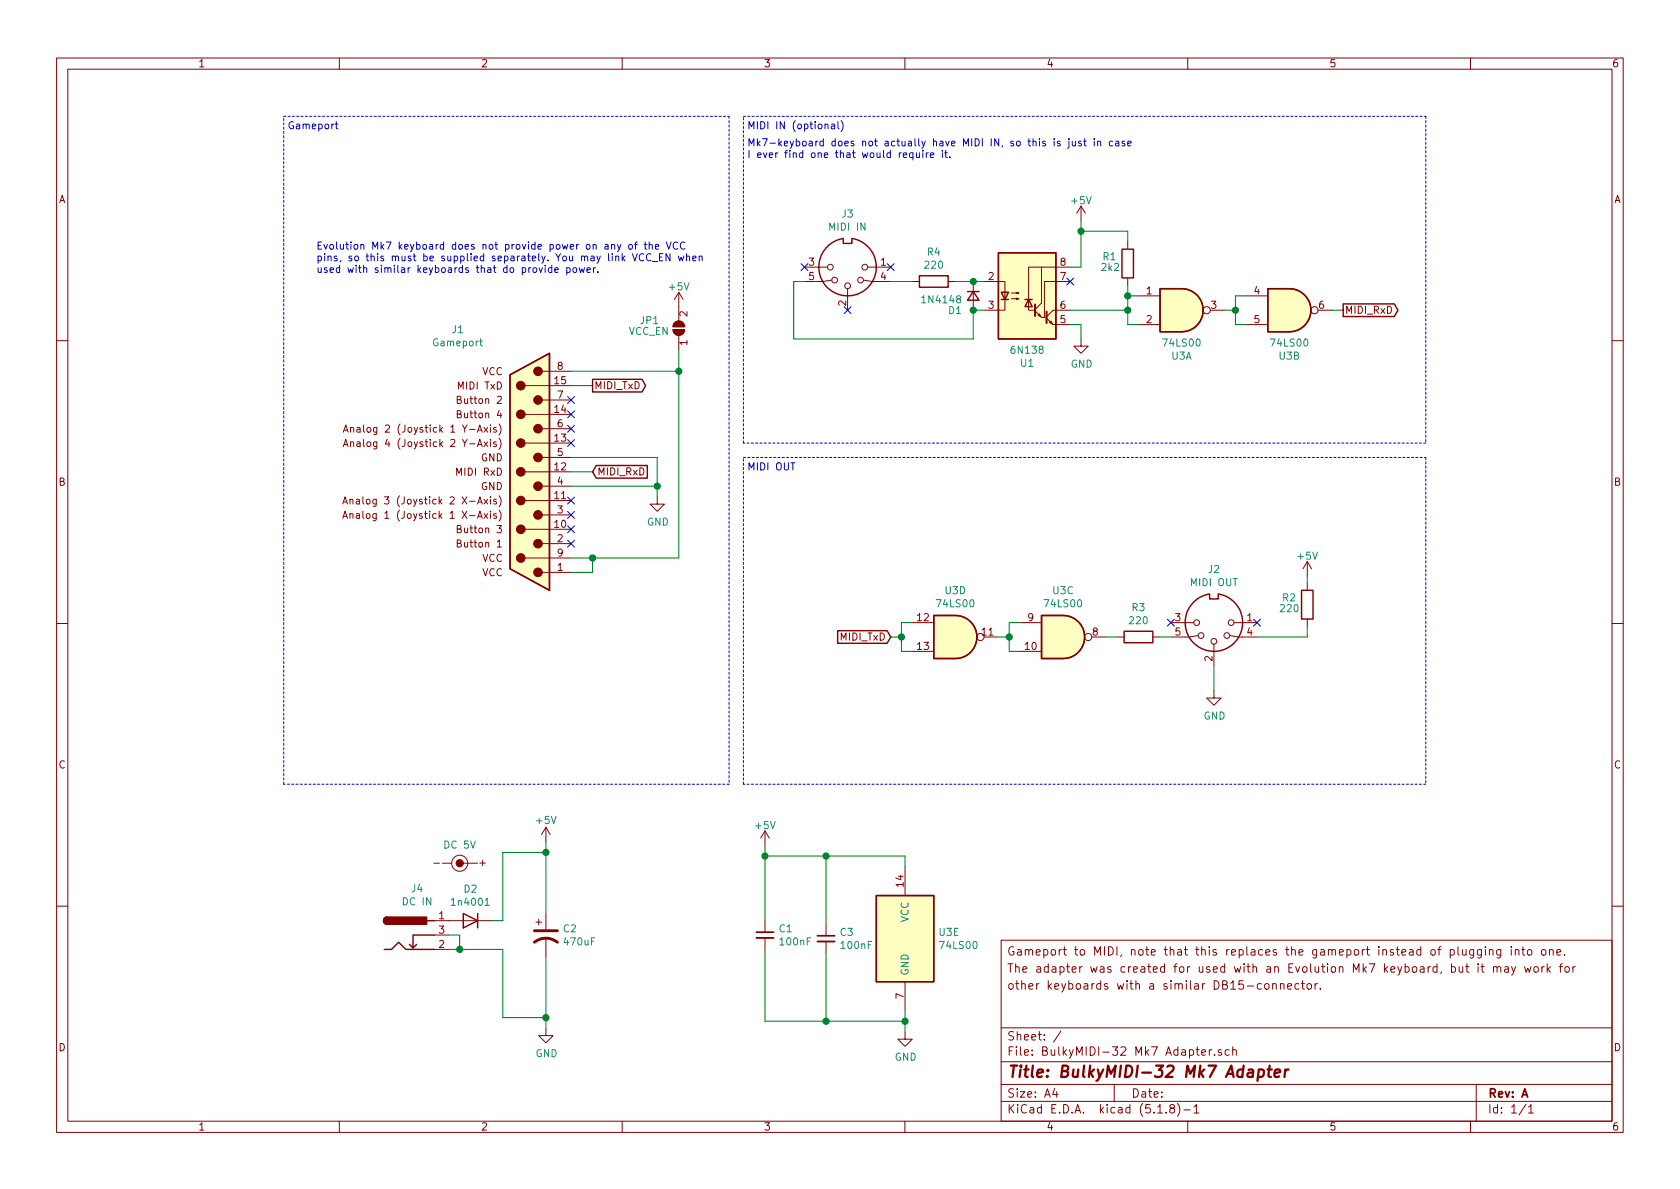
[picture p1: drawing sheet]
EESchema Schematic File Version 4
EELAYER 30 0
EELAYER END
$Descr A4 11693 8268
encoding utf-8
Sheet 1 1
Title "BulkyMIDI-32 Mk7 Adapter"
Date ""
Rev "A"
Comp ""
Comment1 ""
Comment2 "other keyboards with a similar DB15-connector."
Comment3 "The adapter was created for used with an Evolution Mk7 keyboard, but it may work for"
Comment4 "Gameport to MIDI, note that this replaces the gameport instead of plugging into one."
$EndDescr
$Comp
L Device:C_Small C1
U 1 1
P 5325 6500
F 0 "C1" H 5417 6546 50  0000 L CNN
F 1 "100nF" H 5417 6455 50  0000 L CNN
F 2 "Capacitor_THT:C_Disc_D4.7mm_W2.5mm_P5.00mm" H 5325 6500 50  0001 C CNN
F 3 "~" H 5325 6500 50  0001 C CNN
	1    5325 6500
	1    0    0    -1  
$EndComp
$Comp
L power:+5V #PWR020
U 1 1
P 5325 5875
F 0 "#PWR020" H 5325 5725 50  0001 C CNN
F 1 "+5V" H 5325 6015 50  0000 C CNN
F 2 "" H 5325 5875 50  0000 C CNN
F 3 "" H 5325 5875 50  0000 C CNN
	1    5325 5875
	1    0    0    -1  
$EndComp
Wire Wire Line
	6300 7100 6300 7025
$Comp
L Connector:DIN-5_180degree J2
U 1 1
P 8450 4325
F 0 "J2" H 8450 3958 50  0000 C CNN
F 1 "MIDI OUT" H 8450 4049 50  0000 C CNN
F 2 "BulkyMIDI-32:DIN5_MIDI" H 8450 4325 50  0001 C CNN
F 3 "" H 8450 4325 50  0001 C CNN
	1    8450 4325
	-1   0    0    1   
$EndComp
$Comp
L power:+5V #PWR0119
U 1 1
P 9100 4000
F 0 "#PWR0119" H 9100 3850 50  0001 C CNN
F 1 "+5V" H 9100 4140 50  0000 C CNN
F 2 "" H 9100 4000 50  0000 C CNN
F 3 "" H 9100 4000 50  0000 C CNN
	1    9100 4000
	1    0    0    -1  
$EndComp
$Comp
L Device:R R2
U 1 1
P 9100 4200
F 0 "R2" H 9025 4250 50  0000 R CNN
F 1 "220" H 9050 4175 50  0000 R CNN
F 2 "Resistor_THT:R_Axial_DIN0207_L6.3mm_D2.5mm_P10.16mm_Horizontal" V 9030 4200 50  0001 C CNN
F 3 "~" H 9100 4200 50  0001 C CNN
	1    9100 4200
	1    0    0    -1  
$EndComp
Wire Wire Line
	9100 4000 9100 4050
$Comp
L power:GND #PWR012
U 1 1
P 8450 4800
F 0 "#PWR012" H 8450 4550 50  0001 C CNN
F 1 "GND" H 8455 4627 50  0000 C CNN
F 2 "" H 8450 4800 50  0001 C CNN
F 3 "" H 8450 4800 50  0001 C CNN
	1    8450 4800
	1    0    0    -1  
$EndComp
NoConn ~ 8750 4325
NoConn ~ 8150 4325
Wire Wire Line
	8450 4625 8450 4800
$Comp
L power:GND #PWR0103
U 1 1
P 6300 7175
F 0 "#PWR0103" H 6300 6925 50  0001 C CNN
F 1 "GND" H 6305 7002 50  0000 C CNN
F 2 "" H 6300 7175 50  0001 C CNN
F 3 "" H 6300 7175 50  0001 C CNN
	1    6300 7175
	1    0    0    -1  
$EndComp
Wire Wire Line
	6300 5950 6300 6025
Wire Wire Line
	5325 5875 5325 5950
Connection ~ 6300 7100
Wire Wire Line
	6300 7100 6300 7175
Wire Notes Line
	9925 800  9925 3075
Wire Notes Line
	5175 3075 5175 800 
Wire Wire Line
	9100 4425 9100 4350
Text Notes 5200 900  0    50   ~ 0
MIDI IN (optional)
$Comp
L gameport:Gameport_DB15_Female J1
U 1 1
P 3675 3275
F 0 "J1" H 4163 4267 50  0000 C CNN
F 1 "Gameport" H 4163 4176 50  0000 C CNN
F 2 "RND_DSUB:DSUB-15_Female_Vertical_Pitch2.77x2.84mm" H 3675 3275 50  0001 C CNN
F 3 " ~" H 3675 3275 50  0001 C CNN
	1    3675 3275
	-1   0    0    -1  
$EndComp
$Comp
L power:GND #PWR0102
U 1 1
P 4575 3450
F 0 "#PWR0102" H 4575 3200 50  0001 C CNN
F 1 "GND" H 4580 3277 50  0000 C CNN
F 2 "" H 4575 3450 50  0001 C CNN
F 3 "" H 4575 3450 50  0001 C CNN
	1    4575 3450
	1    0    0    -1  
$EndComp
$Comp
L 74xx:74LS00 U3
U 5 1
P 6300 6525
F 0 "U3" H 6530 6571 50  0000 L CNN
F 1 "74LS00" H 6530 6480 50  0000 L CNN
F 2 "Package_DIP:DIP-14_W7.62mm_Socket_LongPads" H 6300 6525 50  0001 C CNN
F 3 "http://www.ti.com/lit/gpn/sn74ls00" H 6300 6525 50  0001 C CNN
	5    6300 6525
	1    0    0    -1  
$EndComp
$Comp
L 74xx:74LS00 U3
U 3 1
P 7400 4425
F 0 "U3" H 7400 4750 50  0000 C CNN
F 1 "74LS00" H 7400 4659 50  0000 C CNN
F 2 "Package_DIP:DIP-14_W7.62mm_Socket_LongPads" H 7400 4425 50  0001 C CNN
F 3 "http://www.ti.com/lit/gpn/sn74ls00" H 7400 4425 50  0001 C CNN
	3    7400 4425
	1    0    0    -1  
$EndComp
$Comp
L 74xx:74LS00 U3
U 4 1
P 6650 4425
F 0 "U3" H 6650 4750 50  0000 C CNN
F 1 "74LS00" H 6650 4659 50  0000 C CNN
F 2 "Package_DIP:DIP-14_W7.62mm_Socket_LongPads" H 6650 4425 50  0001 C CNN
F 3 "http://www.ti.com/lit/gpn/sn74ls00" H 6650 4425 50  0001 C CNN
	4    6650 4425
	1    0    0    -1  
$EndComp
Text GLabel 4125 3275 2    50   Input ~ 0
MIDI_RxD
Wire Wire Line
	9275 2150 9350 2150
Text GLabel 9350 2150 2    50   Output ~ 0
MIDI_RxD
Wire Wire Line
	7525 1525 7525 1600
Connection ~ 7525 1600
Wire Wire Line
	7850 1600 7525 1600
Wire Wire Line
	7850 1675 7850 1600
Wire Wire Line
	7525 1600 7525 1850
Connection ~ 7850 2050
Wire Wire Line
	7850 1975 7850 2050
$Comp
L Device:R R1
U 1 1
P 7850 1825
F 0 "R1" H 7775 1875 50  0000 R CNN
F 1 "2k2" H 7800 1800 50  0000 R CNN
F 2 "Resistor_THT:R_Axial_DIN0207_L6.3mm_D2.5mm_P10.16mm_Horizontal" V 7780 1825 50  0001 C CNN
F 3 "~" H 7850 1825 50  0001 C CNN
	1    7850 1825
	1    0    0    -1  
$EndComp
Wire Wire Line
	7850 2150 7850 2050
Connection ~ 7850 2150
Wire Wire Line
	7450 2150 7850 2150
Wire Wire Line
	6775 1950 6850 1950
Connection ~ 6775 1950
Wire Wire Line
	6775 1950 6650 1950
Connection ~ 6775 2150
Wire Wire Line
	6775 2350 6775 2150
Wire Wire Line
	5600 1950 5525 1950
NoConn ~ 7450 1950
$Comp
L power:+5V #PWR0104
U 1 1
P 7525 1525
F 0 "#PWR0104" H 7525 1375 50  0001 C CNN
F 1 "+5V" H 7525 1665 50  0000 C CNN
F 2 "" H 7525 1525 50  0000 C CNN
F 3 "" H 7525 1525 50  0000 C CNN
	1    7525 1525
	1    0    0    -1  
$EndComp
Wire Wire Line
	7450 1850 7525 1850
$Comp
L power:GND #PWR0105
U 1 1
P 7525 2350
F 0 "#PWR0105" H 7525 2100 50  0001 C CNN
F 1 "GND" H 7530 2177 50  0000 C CNN
F 2 "" H 7525 2350 50  0001 C CNN
F 3 "" H 7525 2350 50  0001 C CNN
	1    7525 2350
	1    0    0    -1  
$EndComp
Wire Wire Line
	7525 2250 7525 2350
Wire Wire Line
	7450 2250 7525 2250
Wire Wire Line
	6850 2150 6775 2150
$Comp
L Isolator:6N138 U1
U 1 1
P 7150 2050
F 0 "U1" H 7150 1583 50  0000 C CNN
F 1 "6N138" H 7150 1674 50  0000 C CNN
F 2 "Package_DIP:DIP-8_W7.62mm_Socket_LongPads" H 7440 1750 50  0001 C CNN
F 3 "http://www.onsemi.com/pub/Collateral/HCPL2731-D.pdf" H 7440 1750 50  0001 C CNN
	1    7150 2050
	1    0    0    -1  
$EndComp
Wire Wire Line
	7850 2050 7925 2050
Wire Wire Line
	7850 2250 7850 2150
Wire Wire Line
	7925 2250 7850 2250
Wire Wire Line
	8600 2150 8600 2050
Connection ~ 8600 2150
Wire Wire Line
	8600 2150 8525 2150
Wire Wire Line
	8600 2050 8675 2050
Wire Wire Line
	8600 2250 8600 2150
Wire Wire Line
	8675 2250 8600 2250
$Comp
L 74xx:74LS00 U3
U 2 1
P 8975 2150
F 0 "U3" H 8975 1833 50  0000 C CNN
F 1 "74LS00" H 8975 1924 50  0000 C CNN
F 2 "Package_DIP:DIP-14_W7.62mm_Socket_LongPads" H 8975 2150 50  0001 C CNN
F 3 "http://www.ti.com/lit/gpn/sn74ls00" H 8975 2150 50  0001 C CNN
	2    8975 2150
	1    0    0    -1  
$EndComp
$Comp
L 74xx:74LS00 U3
U 1 1
P 8225 2150
F 0 "U3" H 8225 1833 50  0000 C CNN
F 1 "74LS00" H 8225 1924 50  0000 C CNN
F 2 "Package_DIP:DIP-14_W7.62mm_Socket_LongPads" H 8225 2150 50  0001 C CNN
F 3 "http://www.ti.com/lit/gpn/sn74ls00" H 8225 2150 50  0001 C CNN
	1    8225 2150
	1    0    0    -1  
$EndComp
$Comp
L Connector:DIN-5_180degree J3
U 1 1
P 5900 1850
F 0 "J3" H 5900 1483 50  0000 C CNN
F 1 "MIDI IN" H 5900 1574 50  0000 C CNN
F 2 "BulkyMIDI-32:DIN5_MIDI" H 5900 1850 50  0001 C CNN
F 3 "" H 5900 1850 50  0001 C CNN
	1    5900 1850
	-1   0    0    1   
$EndComp
NoConn ~ 5900 2150
NoConn ~ 6200 1850
NoConn ~ 5600 1850
$Comp
L Device:R R4
U 1 1
P 6500 1950
F 0 "R4" V 6293 1950 50  0000 C CNN
F 1 "220" V 6384 1950 50  0000 C CNN
F 2 "Resistor_THT:R_Axial_DIN0207_L6.3mm_D2.5mm_P10.16mm_Horizontal" V 6430 1950 50  0001 C CNN
F 3 "~" H 6500 1950 50  0001 C CNN
	1    6500 1950
	0    1    1    0   
$EndComp
$Comp
L Device:D_Small D1
U 1 1
P 6775 2050
F 0 "D1" V 6875 1975 50  0000 R CNN
F 1 "1N4148" V 6800 1975 50  0000 R CNN
F 2 "Diode_THT:D_DO-35_SOD27_P7.62mm_Horizontal" H 6775 2050 50  0001 C CNN
F 3 "~" H 6775 2050 50  0001 C CNN
	1    6775 2050
	0    1    1    0   
$EndComp
Text GLabel 4125 2675 2    50   Output ~ 0
MIDI_TxD
Wire Wire Line
	3975 3175 4575 3175
Wire Wire Line
	3975 3375 4575 3375
Wire Wire Line
	4125 3875 4125 3975
$Comp
L power:+5V #PWR0101
U 1 1
P 4725 2125
F 0 "#PWR0101" H 4725 1975 50  0001 C CNN
F 1 "+5V" H 4725 2265 50  0000 C CNN
F 2 "" H 4725 2125 50  0000 C CNN
F 3 "" H 4725 2125 50  0000 C CNN
	1    4725 2125
	1    0    0    -1  
$EndComp
Connection ~ 4125 3875
Wire Wire Line
	3975 3975 4125 3975
Wire Wire Line
	3975 3875 4125 3875
Wire Wire Line
	4575 3375 4575 3450
NoConn ~ 3975 2775
NoConn ~ 3975 2875
NoConn ~ 3975 2975
NoConn ~ 3975 3075
NoConn ~ 3975 3475
NoConn ~ 3975 3575
NoConn ~ 3975 3675
NoConn ~ 3975 3775
Wire Wire Line
	4125 2675 3975 2675
Wire Wire Line
	4125 3275 3975 3275
Wire Wire Line
	4575 3375 4575 3175
Connection ~ 4575 3375
$Comp
L Device:R R3
U 1 1
P 7925 4425
F 0 "R3" V 7718 4425 50  0000 C CNN
F 1 "220" V 7809 4425 50  0000 C CNN
F 2 "Resistor_THT:R_Axial_DIN0207_L6.3mm_D2.5mm_P10.16mm_Horizontal" V 7855 4425 50  0001 C CNN
F 3 "~" H 7925 4425 50  0001 C CNN
	1    7925 4425
	0    1    1    0   
$EndComp
Wire Wire Line
	7775 4425 7700 4425
Wire Wire Line
	8150 4425 8075 4425
Wire Wire Line
	7100 4325 7025 4325
Wire Wire Line
	7025 4325 7025 4425
Wire Wire Line
	7025 4525 7100 4525
Wire Wire Line
	7025 4425 6950 4425
Connection ~ 7025 4425
Wire Wire Line
	7025 4425 7025 4525
Wire Wire Line
	6350 4325 6275 4325
Wire Wire Line
	6275 4325 6275 4425
Wire Wire Line
	6275 4525 6350 4525
Wire Wire Line
	6275 4425 6200 4425
Connection ~ 6275 4425
Wire Wire Line
	6275 4425 6275 4525
Wire Wire Line
	8750 4425 9100 4425
Text GLabel 6200 4425 0    50   Input ~ 0
MIDI_TxD
Wire Notes Line
	5175 800  9925 800 
Wire Notes Line
	9925 3075 5175 3075
Wire Notes Line
	9925 3175 9925 5450
Wire Notes Line
	5175 5450 5175 3175
Wire Notes Line
	5175 3175 9925 3175
Wire Notes Line
	9925 5450 5175 5450
Text Notes 5200 3275 0    50   ~ 0
MIDI OUT
Wire Notes Line
	5075 800  5075 5450
Wire Notes Line
	5075 5450 1975 5450
Wire Notes Line
	1975 5450 1975 800 
Wire Notes Line
	1975 800  5075 800 
Wire Wire Line
	6200 1950 6350 1950
Wire Wire Line
	5525 1950 5525 2350
Wire Wire Line
	5525 2350 6775 2350
$Comp
L Device:C_Small C3
U 1 1
P 5750 6525
F 0 "C3" H 5842 6571 50  0000 L CNN
F 1 "100nF" H 5842 6480 50  0000 L CNN
F 2 "Capacitor_THT:C_Disc_D4.7mm_W2.5mm_P5.00mm" H 5750 6525 50  0001 C CNN
F 3 "~" H 5750 6525 50  0001 C CNN
	1    5750 6525
	1    0    0    -1  
$EndComp
Wire Wire Line
	5325 6600 5325 7100
Wire Wire Line
	5325 7100 5750 7100
Wire Wire Line
	5325 6400 5325 5950
Connection ~ 5325 5950
Wire Wire Line
	5325 5950 5750 5950
Wire Wire Line
	5750 6625 5750 7100
Connection ~ 5750 7100
Wire Wire Line
	5750 7100 6300 7100
Wire Wire Line
	5750 6425 5750 5950
Connection ~ 5750 5950
Wire Wire Line
	5750 5950 6300 5950
Text Notes 2000 900  0    50   ~ 0
Gameport
Text Notes 5200 1100 0    50   ~ 0
Mk7-keyboard does not actually have MIDI IN, so this is just in case\nI ever find one that would require it.
$Comp
L barrel_jack:barrel_9v J4
U 1 1
P 2825 6500
F 0 "J4" H 2904 6825 50  0000 C CNN
F 1 "DC IN" H 2904 6734 50  0000 C CNN
F 2 "BulkyMIDI-32:BARREL_JACK" H 2875 6460 50  0001 C CNN
F 3 "~" H 2875 6460 50  0001 C CNN
	1    2825 6500
	1    0    0    -1  
$EndComp
$Comp
L power:GND #PWR0107
U 1 1
P 3800 7150
F 0 "#PWR0107" H 3800 6900 50  0001 C CNN
F 1 "GND" H 3805 6977 50  0000 C CNN
F 2 "" H 3800 7150 50  0001 C CNN
F 3 "" H 3800 7150 50  0001 C CNN
	1    3800 7150
	1    0    0    -1  
$EndComp
$Comp
L power:+5V #PWR0108
U 1 1
P 3800 5850
F 0 "#PWR0108" H 3800 5700 50  0001 C CNN
F 1 "+5V" H 3800 6000 50  0000 C CNN
F 2 "" H 3800 5850 50  0001 C CNN
F 3 "" H 3800 5850 50  0001 C CNN
	1    3800 5850
	1    0    0    -1  
$EndComp
Wire Wire Line
	3425 6400 3500 6400
$Comp
L Device:CP1 C2
U 1 1
P 3800 6500
F 0 "C2" H 3915 6546 50  0000 L CNN
F 1 "470uF" H 3915 6455 50  0000 L CNN
F 2 "Capacitor_THT:CP_Radial_D8.0mm_P3.50mm" H 3800 6500 50  0001 C CNN
F 3 "~" H 3800 6500 50  0001 C CNN
	1    3800 6500
	1    0    0    -1  
$EndComp
Wire Wire Line
	3800 5850 3800 5925
Wire Wire Line
	3800 5925 3500 5925
Connection ~ 3800 5925
Wire Wire Line
	3500 5925 3500 6400
Wire Wire Line
	3800 5925 3800 6350
Wire Wire Line
	3800 7075 3500 7075
Connection ~ 3800 7075
Wire Wire Line
	3800 7075 3800 7150
Wire Wire Line
	3500 6600 3500 7075
Wire Wire Line
	3800 6650 3800 7075
$Comp
L BulkyMIDI:DC_5V SYM1
U 1 1
P 3200 6000
F 0 "SYM1" H 3200 6221 50  0001 C CNN
F 1 "DC 5V" H 3200 6129 50  0000 C CNN
F 2 "BulkyMIDI-32:PWR_Specification" H 3075 6100 50  0001 C CNN
F 3 "" H 3075 6100 50  0001 C CNN
	1    3200 6000
	1    0    0    -1  
$EndComp
Wire Wire Line
	3975 2575 4725 2575
Wire Wire Line
	4725 2575 4725 3875
Wire Wire Line
	4725 3875 4125 3875
Connection ~ 4725 2575
Wire Wire Line
	4725 2425 4725 2575
$Comp
L Jumper:SolderJumper_2_Open JP1
U 1 1
P 4725 2275
F 0 "JP1" V 4775 2550 50  0000 R CNN
F 1 "VCC_EN" V 4700 2625 50  0000 R CNN
F 2 "Jumper:SolderJumper-2_P1.3mm_Open_Pad1.0x1.5mm" H 4725 2275 50  0001 C CNN
F 3 "~" H 4725 2275 50  0001 C CNN
	1    4725 2275
	0    -1   -1   0   
$EndComp
Text Notes 2200 1900 0    50   ~ 0
Evolution Mk7 keyboard does not provide power on any of the VCC\npins, so this must be supplied separately. You may link VCC_EN when\nused with similar keyboards that do provide power.
$Comp
L Device:D D2
U 1 1
P 3275 6400
F 0 "D2" H 3275 6183 50  0000 C CNN
F 1 "1n4001" H 3275 6274 50  0000 C CNN
F 2 "Diode_THT:D_DO-41_SOD81_P10.16mm_Horizontal" H 3275 6400 50  0001 C CNN
F 3 "~" H 3275 6400 50  0001 C CNN
	1    3275 6400
	-1   0    0    1   
$EndComp
Wire Wire Line
	3125 6500 3200 6500
Wire Wire Line
	3125 6600 3200 6600
Wire Wire Line
	3200 6500 3200 6600
Connection ~ 3200 6600
Wire Wire Line
	3200 6600 3500 6600
$EndSCHEMATC
